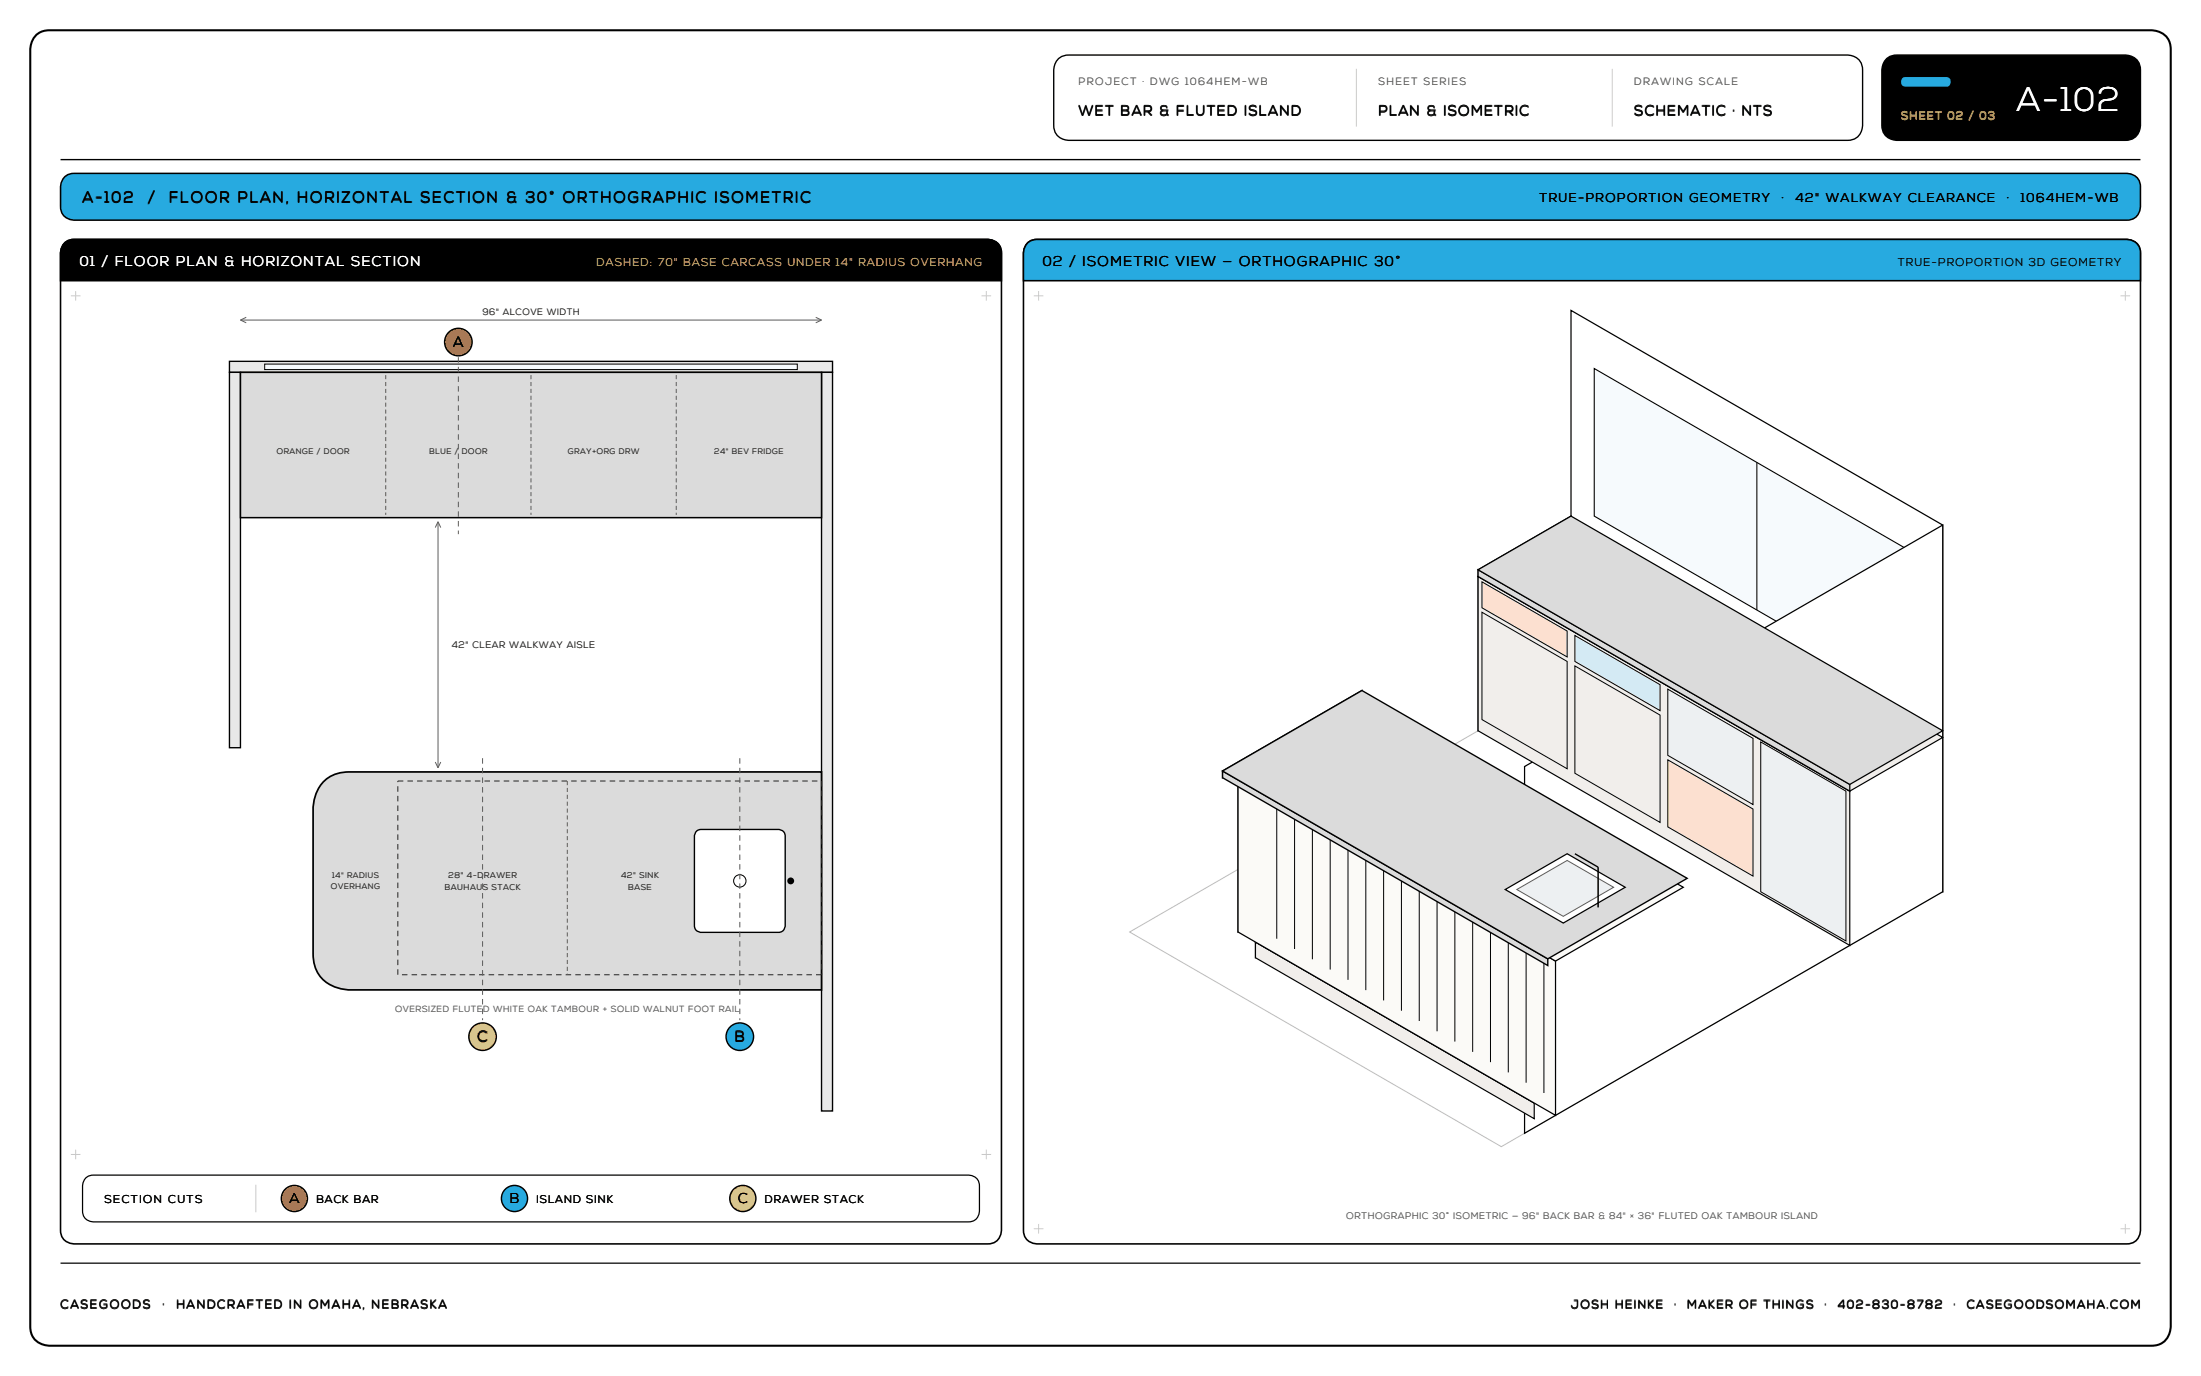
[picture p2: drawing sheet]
<svg xmlns="http://www.w3.org/2000/svg" width="564mm" height="353mm" viewBox="0 0 564 353" stroke-linecap="round" stroke-linejoin="round" font-family="sans-serif">
<path d="M9.5 8.8l.8-.5 1.1-.4 1.3-.1h539a4.8 4.8 0 0 1 5 4.9v327.4a4.8 4.8 0 0 1-5 4.9h-539a4.8 4.8 0 0 1-4.9-4.9v-327.4l.1-1.1a5.1 5.1 0 0 1 1.6-2.8z" fill="#fff" stroke="#000" stroke-width=".53"/>
<path d="M271.4 15.1l1.6-.9 1.1-.1h199.7a3.8 3.8 0 0 1 3.9 3.9v14.1a3.8 3.8 0 0 1-3.9 3.9h-199.7a3.8 3.8 0 0 1-3.9-3.9l.1-14.6a4.3 4.3 0 0 1 1.1-2.4z" fill="#fff" stroke="#000" stroke-width=".35"/>
<path d="M347.8 17.6v14.9M413.5 17.6v14.9" fill="none" stroke="#cbcbcb" stroke-width=".26"/>
<path d="M483.7 15.1l1.6-.9 1.2-.1h58.5a3.8 3.8 0 0 1 3.9 3.9v14.1a3.8 3.8 0 0 1-3.9 3.9h-58.5a3.8 3.8 0 0 1-3.9-3.9v-14.6a4.3 4.3 0 0 1 1.1-2.4z" fill="#000" stroke="#000" stroke-width=".35"/>
<path d="M487.8 20.1l.8-.3h10.6a1.25 1.25 0 0 1 1.1 1.2 1.25 1.25 0 0 1-1.1 1.2h-10.6a1.25 1.25 0 0 1-1.1-.8 1.25 1.25 0 0 1 .3-1.3z" fill="#27aae0"/>
<path d="M15.5 40.9h533.4" fill="none" stroke="#000" stroke-width=".35"/>
<path d="M16.4 45.6l.6-.6 .9-.4 1.1-.2h526.4a3.5 3.5 0 0 1 3.5 3.6v4.9a3.5 3.5 0 0 1-3.5 3.5h-526.4a3.5 3.5 0 0 1-3.5-3.5v-5.1l.2-.9z" fill="#27aae0" stroke="#000" stroke-width=".39"/>
<path d="M15.5 323.9h533.4" fill="none" stroke="#000" stroke-width=".32"/>
<path d="M16.4 62.5l.6-.6 .9-.4 1.1-.1h234.3a3.5 3.5 0 0 1 3.5 3.5v250.5a3.5 3.5 0 0 1-3.5 3.5h-234.3a3.5 3.5 0 0 1-3.5-3.5v-250.5l.2-1.1z" fill="#fff" stroke="#000" stroke-width=".41"/>
<path d="M16.4 62.5l.6-.6 .9-.4 1.1-.1h234.3a3.5 3.5 0 0 1 3.5 3.5v7.1h-241.3v-7.2l.2-1z" fill="#000" stroke="#000" stroke-width=".41"/>
<path d="M18.2 75.8h2.4M19.4 74.6v2.5M251.7 75.8h2.5M252.9 74.6v2.5M18.2 296h2.4M19.4 294.7v2.5M251.7 296h2.5M252.9 294.7v2.5" fill="none" stroke="#cbcbcb" stroke-width=".26"/>
<path d="M263.3 62.5l.7-.6 .8-.4 1.2-.1h279.4a3.5 3.5 0 0 1 3.5 3.5v250.5a3.5 3.5 0 0 1-3.5 3.5h-279.4a3.5 3.5 0 0 1-3.5-3.5v-250.5l.2-1.1z" fill="#fff" stroke="#000" stroke-width=".41"/>
<path d="M263.3 62.5l.7-.6 .8-.4 1.2-.1h279.4a3.5 3.5 0 0 1 3.5 3.5v7.1h-286.4v-7.2l.2-1z" fill="#27aae0" stroke="#000" stroke-width=".41"/>
<path d="M265.1 75.8h2.5M266.3 74.6v2.5M543.8 75.8h2.5M545 74.6v2.5M265.1 315h2.5M266.3 313.8v2.5M543.8 315h2.5M545 313.8v2.5" fill="none" stroke="#cbcbcb" stroke-width=".26"/>
<path d="M58.8 92.6h154.7v2.9h-154.7z" fill="#e8e8e8"/>
<path d="M58.8 92.6h154.7v2.9h-154.7z" fill="none" stroke="#000" stroke-width=".35"/>
<path d="M67.9 93.3h136.6v1.5h-136.6z" fill="#f6fafd"/>
<path d="M67.9 93.3h136.6v1.5h-136.6z" fill="none" stroke="#000" stroke-width=".26"/>
<path d="M58.8 95.5h2.9v96.2h-2.9z" fill="#e8e8e8"/>
<path d="M58.8 95.5h2.9v96.2h-2.9z" fill="none" stroke="#000" stroke-width=".35"/>
<path d="M210.7 95.5h2.8v189.3h-2.8z" fill="#e8e8e8"/>
<path d="M210.7 95.5h2.8v189.3h-2.8z" fill="none" stroke="#000" stroke-width=".35"/>
<path d="M61.7 95.5h149v37.2h-149z" fill="#dbdbdb"/>
<path d="M61.7 95.5h149v37.2h-149z" fill="none" stroke="#000" stroke-width=".39"/>
<path d="M98.9 96.2v35.8M136.2 96.2v35.8M173.4 96.2v35.8" fill="none" stroke="#5c5c5c" stroke-width=".26" stroke-dasharray="1.1 .7" stroke-linecap="butt"/>
<path d="M112.3 133.8v63M112.3 133.8l-.7 1.5M112.3 133.8l.7 1.5M111.6 195.4l.7 1.4M113 195.4l-.7 1.4" fill="none" stroke="#5c5c5c" stroke-width=".26"/>
<path d="M83.4 200a9 9 0 0 1 6.2-2.1h121.1v55.9h-121.1a10.1 10.1 0 0 1-8-4.3l-.7-1.4-.5-1.6-.1-2v-37.3a10.7 10.7 0 0 1 3.1-7.2z" fill="#dbdbdb" stroke="#000" stroke-width=".44"/>
<path d="M102 200.2h108.7M210.7 200.2v49.7M102 249.9v-49.7M210.7 249.9h-108.7" fill="none" stroke="#242424" stroke-width=".26" stroke-dasharray="1.4 1.1" stroke-linecap="butt"/>
<path d="M145.5 200.2v49.7" fill="none" stroke="#5c5c5c" stroke-width=".26" stroke-dasharray="1.1 .7" stroke-linecap="butt"/>
<path d="M178.6 213.1l.5-.3 .7-.1h19.9a1.71 1.71 0 0 1 1.7 1.7v23a1.71 1.71 0 0 1-1.8 1.6h-19.9a1.71 1.71 0 0 1-1.6-1.7v-22.9z" fill="#fff" stroke="#000" stroke-width=".35"/>
<circle cx="189.7" cy="225.8" r="1.59" fill="none" stroke="#000" stroke-width=".26"/>
<circle cx="202.8" cy="225.8" r=".88" fill="#000"/>
<circle cx="117.5" cy="87.7" r="3.5" fill="#ef6922" stroke="#000" stroke-width=".37"/>
<path d="M117.5 91.6v45.3" fill="none" stroke="#5c5c5c" stroke-width=".26" stroke-dasharray="1.4 1.1" stroke-linecap="butt"/>
<circle cx="189.7" cy="265.8" r="3.5" fill="#27aae0" stroke="#000" stroke-width=".37"/>
<path d="M189.7 194.4v67.1" fill="none" stroke="#5c5c5c" stroke-width=".26" stroke-dasharray="1.4 1.1" stroke-linecap="butt"/>
<circle cx="123.8" cy="265.8" r="3.5" fill="#fdcb33" stroke="#000" stroke-width=".37"/>
<path d="M123.8 194.4v67.1" fill="none" stroke="#5c5c5c" stroke-width=".26" stroke-dasharray="1.4 1.1" stroke-linecap="butt"/>
<path d="M61.7 82.1h149M61.7 82.1l1.4 .7M63.1 81.4l-1.4 .7M209.2 81.4l1.5 .7M210.7 82.1l-1.5 .7" fill="none" stroke="#5c5c5c" stroke-width=".26"/>
<path d="M21.9 302.2l1.2-.8 .9-.1h224.4a2.76 2.76 0 0 1 2.8 2.8v6.3a2.76 2.76 0 0 1-2.8 2.9h-224.4a2.76 2.76 0 0 1-2.8-2.9v-6.4l.1-.8z" fill="#fff" stroke="#000" stroke-width=".32"/>
<path d="M65.6 303.7v7.1" fill="none" stroke="#cbcbcb" stroke-width=".26"/>
<circle cx="75.5" cy="307.3" r="3.4" fill="#ef6922" stroke="#000" stroke-width=".37"/>
<circle cx="131.9" cy="307.3" r="3.4" fill="#27aae0" stroke="#000" stroke-width=".37"/>
<circle cx="190.5" cy="307.3" r="3.4" fill="#fdcb33" stroke="#000" stroke-width=".37"/>
<path d="M289.7 238.9l113.2-65.3 95.3 55-113.2 65.4z" fill="#fff" stroke="#bdbdbd" stroke-width=".26"/>
<path d="M402.9 79.6l95.3 55v94l-95.3-55z" fill="#fff" stroke="#000" stroke-width=".32"/>
<path d="M408.8 94.5l83.4 48.1v37.9l-83.4-48.2z" fill="#f6fafd" stroke="#000" stroke-width=".28"/>
<path d="M450.5 118.6v37.8" fill="none" stroke="#000" stroke-width=".26"/>
<path d="M391 196.5l107.2-61.9v94l-107.2 61.9z" fill="#fff" stroke="#000" stroke-width=".32"/>
<g fill="#f1eeeb" stroke="#000" stroke-width=".3">
<path d="M379.1 147.8l23.8-13.8v39.6l-23.8 13.8z"/>
<path d="M379.1 147.8l95.3 55v39.6l-95.3-55z"/>
<path d="M379.1 147.8l23.8-13.8 95.3 55.1-23.8 13.7z"/>
</g>
<path d="M380 149.2l21.9 12.6v6.6l-21.9-12.6z" fill="#fce0d0" stroke="#000" stroke-width=".26"/>
<path d="M380 157l21.9 12.6v27.5l-21.9-12.6z" fill="#f1eeeb" stroke="#000" stroke-width=".26"/>
<path d="M403.9 162.9l21.8 12.6v6.7l-21.8-12.6z" fill="#d2eefa" stroke="#000" stroke-width=".26"/>
<path d="M403.9 170.7l21.8 12.6v27.6l-21.8-12.7z" fill="#f1eeeb" stroke="#000" stroke-width=".26"/>
<path d="M427.7 176.7l21.9 12.6v17l-21.9-12.6z" fill="#edf0f2" stroke="#000" stroke-width=".26"/>
<path d="M427.7 194.8l21.9 12.6v17.2l-21.9-12.6z" fill="#fce0d0" stroke="#000" stroke-width=".26"/>
<path d="M451.5 190.2l21.9 12.6v38.4l-21.9-12.6z" fill="#edf0f2" stroke="#000" stroke-width=".26"/>
<g fill="#dbdbdb" stroke="#000" stroke-width=".32">
<path d="M379.1 146.1l23.8-13.8v1.7l-23.8 13.8z"/>
<path d="M379.1 146.1l95.3 55v1.7l-95.3-55z"/>
<path d="M379.1 146.1l23.8-13.8 95.3 55.1-23.8 13.7z"/>
</g>
<g fill="#f1eeeb" stroke="#000" stroke-width=".3">
<path d="M322 241.5l4.4-2.6v4.1l-4.4 2.5z"/>
<path d="M322 241.5l71.5 41.3v4l-71.5-41.3z"/>
<path d="M322 241.5l4.4-2.6 71.5 41.3-4.4 2.6z"/>
</g>
<path d="M317.5 199.4l32.8-18.9v39.5l-32.8 18.9z" fill="#f1eeeb" stroke="#000" stroke-width=".32"/>
<g fill="#fbfaf7" stroke="#000" stroke-width=".32">
<path d="M317.5 199.4l81.4 47v39.6l-81.4-47.1z"/>
<path d="M317.5 199.4l32.8-18.9 81.4 47-32.8 18.9z"/>
</g>
<g fill="none" stroke="#000" stroke-width=".26">
<path d="M327.4 205.5v35.2M332 208.1v35.2M336.6 210.7v35.2M341.1 213.4v35.2M345.7 216v35.2M350.3 218.7v35.2M354.8 221.3v35.2M359.4 223.9v35.2M364 226.6v35.2M368.5 229.2v35.2M373.1 231.8v35.2M377.7 234.5v35.2"/>
<path d="M382.2 237.1v35.2M386.8 239.7v35.2M391.4 242.4v35.2M395.9 245v35.2"/>
</g>
<g fill="#dbdbdb" stroke="#000" stroke-width=".35">
<path d="M313.5 197.7l35.8-20.7v1.8l-35.8 20.6z"/>
<path d="M313.5 197.7l83.4 48.1v1.7l-83.4-48.1z"/>
<path d="M313.5 197.7l35.8-20.7 83.4 48.2-35.8 20.6z"/>
</g>
<path d="M386 228.1l15.9-9.2 14.9 8.6-15.9 9.2z" fill="#fff" stroke="#000" stroke-width=".32"/>
<path d="M389 228.1l12.9-7.5 11.9 6.9-12.9 7.4z" fill="#edf0f2" stroke="#5c5c5c" stroke-width=".26"/>
<path d="M409.8 222.3v10.3" fill="none" stroke="#000" stroke-width=".39"/>
<path d="M403.9 218.9l5.9 3.4" fill="none" stroke="#000" stroke-width=".35"/>
<text font-size="8.6" fill="#fff" x="517.2" y="28.6">A-102</text>
<g font-size="4">
<text x="21.2" y="51.9">A-102</text>
<text x="38" y="51.9">/</text>
<text x="43.4" y="51.9">FLOOR PLAN, HORIZONTAL SECTION &amp; 30° ORTHOGRAPHIC ISOMETRIC</text>
</g>
<g font-size="3.8">
<text x="116.2" y="89">A</text>
<text x="122.5" y="267.1">C</text>
<text x="188.4" y="267.1">B</text>
</g>
<g font-size="3.7">
<text x="276.6" y="29.6">WET BAR &amp; FLUTED ISLAND</text>
<text x="353.5" y="29.6">PLAN &amp; ISOMETRIC</text>
<text x="419.1" y="29.6">SCHEMATIC · NTS</text>
</g>
<text font-size="3.6" fill="#fff" x="20.5" y="68.3">01 / FLOOR PLAN &amp; HORIZONTAL SECTION</text>
<g font-size="3.6">
<text x="267.4" y="68.3">02 / ISOMETRIC VIEW — ORTHOGRAPHIC 30°</text>
<text x="74.2" y="308.5">A</text>
<text x="130.7" y="308.5">B</text>
<text x="189.3" y="308.5">C</text>
</g>
<g font-size="3.2">
<text x="394.8" y="51.8">TRUE-PROPORTION GEOMETRY</text>
<text x="456.9" y="51.8">·</text>
<text x="460.5" y="51.8">42&quot; WALKWAY CLEARANCE</text>
<text x="514.6" y="51.8">·</text>
<text x="518.2" y="51.8">1064HEM-WB</text>
</g>
<g font-size="3.1">
<text x="15.5" y="335.5">CASEGOODS</text>
<text x="41.6" y="335.5">·</text>
<text x="45.2" y="335.5">HANDCRAFTED IN OMAHA, NEBRASKA</text>
</g>
<g font-size="3">
<text x="402.9" y="335.5">JOSH HEINKE</text>
<text x="429.3" y="335.5">·</text>
<text x="432.7" y="335.5">MAKER OF THINGS</text>
<text x="467.9" y="335.5">·</text>
<text x="471.3" y="335.5">402-830-8782</text>
<text x="501" y="335.5">·</text>
<text x="504.4" y="335.5">CASEGOODSOMAHA.COM</text>
</g>
<g font-size="2.9" fill="#fdcb33">
<text x="487.5" y="30.7">SHEET 02 / 03</text>
<text x="153" y="68.2">DASHED: 70&quot; BASE CARCASS UNDER 14&quot; RADIUS OVERHANG</text>
</g>
<g font-size="2.9">
<text x="486.7" y="68.2">TRUE-PROPORTION 3D GEOMETRY</text>
<text x="26.8" y="308.5">SECTION CUTS</text>
</g>
<g font-size="2.8">
<text x="81.1" y="308.5">BACK BAR</text>
<text x="137.6" y="308.5">ISLAND SINK</text>
<text x="196.1" y="308.5">DRAWER STACK</text>
</g>
<g font-size="2.7" fill="#5a5a5a">
<text x="276.6" y="21.9">PROJECT · DWG 1064HEM-WB</text>
<text x="353.5" y="21.9">SHEET SERIES</text>
<text x="419.1" y="21.9">DRAWING SCALE</text>
</g>
<text font-size="2.4" fill="#242424" x="115.9" y="166">42&quot; CLEAR WALKWAY AISLE</text>
<text font-size="2.4" fill="#5c5c5c" x="345.3" y="312.6">ORTHOGRAPHIC 30° ISOMETRIC — 96&quot; BACK BAR &amp; 84&quot; × 36&quot; FLUTED OAK TAMBOUR ISLAND</text>
<text font-size="2.3" fill="#242424" x="123.7" y="80.6">96&quot; ALCOVE WIDTH</text>
<g font-size="2.3" fill="#5c5c5c">
<text x="101.3" y="259.4">OVERSIZED FLUTE</text>
<text x="123.9" y="259.4">D WHITE OAK TAMBOUR + SOLID WALNUT FOOT RAIL</text>
</g>
<g font-size="2.1" fill="#242424">
<text x="115" y="225.1">28&quot; 4-D</text>
<text x="124.1" y="225.1">RAWER</text>
<text x="159.3" y="225.1">42&quot; SINK</text>
<text x="114" y="228.1">BAUHAU</text>
<text x="123.8" y="228.1">S STACK</text>
<text x="161.1" y="228.1">BASE</text>
</g>
<g font-size="2" fill="#242424">
<text x="71" y="116.3">ORANGE / DOOR</text>
<text x="110.1" y="116.3">BLUE /</text>
<text x="118.4" y="116.3">DOOR</text>
<text x="145.6" y="116.3">GRAY+ORG DRW</text>
<text x="183.2" y="116.3">24&quot; BEV FRIDGE</text>
<text x="84.9" y="228">OVERHANG</text>
<text x="85.2" y="225.1">14&quot; RADIUS</text>
</g>
</svg>
